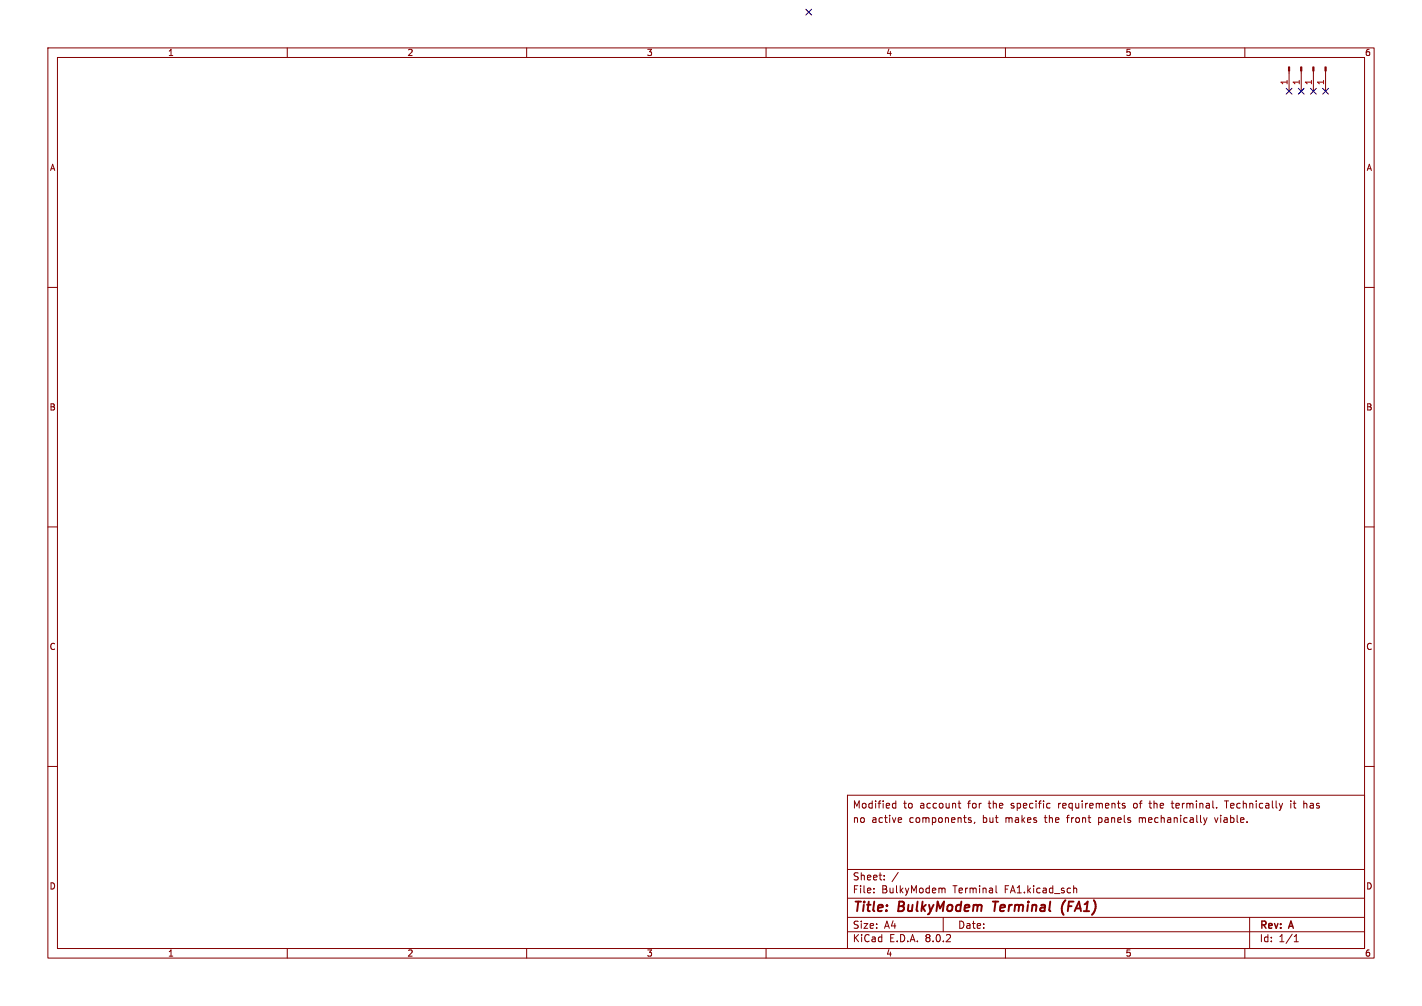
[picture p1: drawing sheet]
<svg xmlns="http://www.w3.org/2000/svg" width="297mm" height="210mm" viewBox="0 0 297 210" stroke-linecap="round" stroke-linejoin="round" font-family="sans-serif">
<g fill="none" stroke="#840000" stroke-width=".21">
<path d="M10 10h277v190h-277zM12 12h273v186h-273zM60 10v2M110 10v2M160 10v2M210 10v2M260 10v2M269.2 14.8v4.3M271.8 14.8v4.3M274.3 14.8v4.3M276.9 14.8v4.3M10 60h2"/>
<path d="M285 60h2M10 110h2M285 110h2M10 160h2M285 160h2M177 166h108v32h-108zM186.5 168.6l.2 .1 .4-.1M187.1 167.2v1.5M187.1 167.8l-.4-.1-.2 .1M188.1 170.7l.2 .4-.7 .1M188.2 171.6l-.1 .1M200.1 167.7h.6"/>
<path d="M200.3 167.2v1.3l.4 .2M202.5 171.2l.3 .1 .1 .2-.2 .2h-.3M202.5 170.7l.3 .1M203.6 171.6l-.1 .3M219.2 167.7l.1 .1M219.3 168.6l-.1 .1M229.5 170.7v1.5M229.5 171.6l.1 .1M229.6 170.7l-.1 .1M234.4 168l.6 .4-.2 .3-.4-.1M235 167.8l-.4-.1-.2 .2M236.8 167.8v.8"/>
<path d="M238 170.7v1M238.2 170.7l-.2 .1M240 167.7h.5M240.2 167.2v1.3l.2 .2M244.6 167.7h.6M244.8 167.2v1.3l.4 .2M251.4 170.7l.3 1M251.7 171.7l-.2 .4M252.1 170.7l-.4 1M253.7 170.7l.3 1 .4-1M255.7 167.2h.9M256.2 167.2v1.5"/>
<path d="M269.6 167.2v.1M269.6 167.7v1M270.1 167.7h.6M272.5 167.7l.5 .2v.8M60 198v2M110 198v2M160 198v2M177 194.5h108M177 191.5h108M177 187.5h108M177 181.5h108M182.5 186.3v.1"/>
<path d="M182.5 185.5v.1M184.7 183.6v.1M184.7 182.8v.1M187.6 182.1l-1.3 2M196.7 185.6l.3-.2 .3 .1 .1 .9M197 191.5v3M208 184.9v1.3l.2 .2M210 198v2M224.2 185.5l.3-.1 .3 .1 .1 .9M260 198v2M261 191.5v6.5M270.3 196.6h.9"/>
<path d="M270.3 195.5l.4-.4v1.5"/>
</g>
<path d="M207.4 188.2h1.1M207.9 188.2l-.2 2M222.5 187.9a2.35 2.35 0 0 0-.3 3.1" fill="none" stroke="#840000" stroke-width=".4"/>
<g fill="#840000" stroke="#840000" stroke-width=".21">
<path d="M276.7 14h.3v.8h-.3z"/>
<path d="M274.2 14h.2v.8h-.2z"/>
<path d="M271.7 14h.2v.8h-.2z"/>
<path d="M269.1 14h.3v.8h-.3z"/>
</g>
<path d="M168.3 1.9l1.2 1.2M169.5 1.9l-1.2 1.2M268.6 18.4l1.2 1.3M269.8 18.4l-1.2 1.3M271.2 18.4l1.2 1.3M272.4 18.4l-1.2 1.3M273.7 18.4l1.2 1.3M274.9 18.4l-1.2 1.3M276.3 18.4l1.2 1.3M277.5 18.4l-1.2 1.3" fill="none" stroke="#000084" stroke-width=".21"/>
<g font-size="2.8" fill="#840000">
<text x="178" y="190.9">Title:</text>
<text x="187.7" y="190.9">BulkyModem</text>
<text x="208.3" y="190.9">Terminal</text>
<text x="223.4" y="190.9">(FA1)</text>
</g>
<g font-size="2.1" fill="#840000">
<text x="178" y="172">no</text>
<text x="178" y="169">Modified</text>
<text x="182" y="172">active</text>
<text x="188.7" y="169">to</text>
<text x="190" y="172">components,</text>
<text x="192.2" y="169">account</text>
<text x="202.3" y="169">for</text>
<text x="205.4" y="172">but</text>
<text x="206.8" y="169">the</text>
<text x="210.3" y="172">makes</text>
<text x="211.6" y="169">specific</text>
<text x="218.6" y="172">the</text>
<text x="221.6" y="169">requirements</text>
<text x="223.4" y="172">front</text>
<text x="230.1" y="172">panels</text>
<text x="237.5" y="169">of</text>
<text x="238.8" y="172">mechanically</text>
<text x="241" y="169">the</text>
<text x="245.8" y="169">terminal.</text>
<text x="254.8" y="172">viable.</text>
<text x="257.1" y="169">Technically</text>
<text x="270.9" y="169">it</text>
<text x="273.7" y="169">has</text>
<text x="178" y="184">Sheet:</text>
<text x="178" y="186.7">File:</text>
<text x="184.1" y="186.7">BulkyModem</text>
<text x="199.1" y="186.7">Terminal</text>
<text x="210" y="186.7">FA1.kicad_sch</text>
<text x="178" y="196.9">KiCad</text>
<text x="178" y="194.1">Size:</text>
<text x="184.7" y="194.1">A4</text>
<text x="185.7" y="196.9">E.D.A.</text>
<text x="193.3" y="196.9">8.0.2</text>
<text x="200" y="194.1">Date:</text>
<text x="263" y="194.3">Rev:</text>
<text x="263" y="196.9">Id:</text>
<text x="267.1" y="196.9">1/1</text>
<text x="269.4" y="194.3">A</text>
</g>
<g font-size="1.8" fill="#840000">
<text x="35" y="11.9">1</text>
<text x="85" y="11.9">2</text>
<text x="135" y="11.9">3</text>
<text x="185" y="11.9">4</text>
<text x="235" y="11.9">5</text>
<text x="285" y="11.9">6</text>
<text x="10.3" y="35.9">A</text>
<text x="285.3" y="35.9">A</text>
<text x="10.3" y="85.9">B</text>
<text x="285.3" y="85.9">B</text>
<text x="10.3" y="135.9">C</text>
<text x="285.3" y="135.9">C</text>
<text x="10.3" y="185.9">D</text>
<text x="285.3" y="185.9">D</text>
<text x="35" y="199.9">1</text>
<text x="85" y="199.9">2</text>
<text x="135" y="199.9">3</text>
<text x="185" y="199.9">4</text>
<text x="235" y="199.9">5</text>
<text x="285" y="199.9">6</text>
</g>
<g font-size="1.8" fill="#a90000">
<text x="269" y="17.9" transform="rotate(-90 269 17.9)">1</text>
<text x="271.5" y="17.9" transform="rotate(-90 271.5 17.9)">1</text>
<text x="274.1" y="17.9" transform="rotate(-90 274.1 17.9)">1</text>
<text x="276.6" y="17.9" transform="rotate(-90 276.6 17.9)">1</text>
</g>
</svg>
